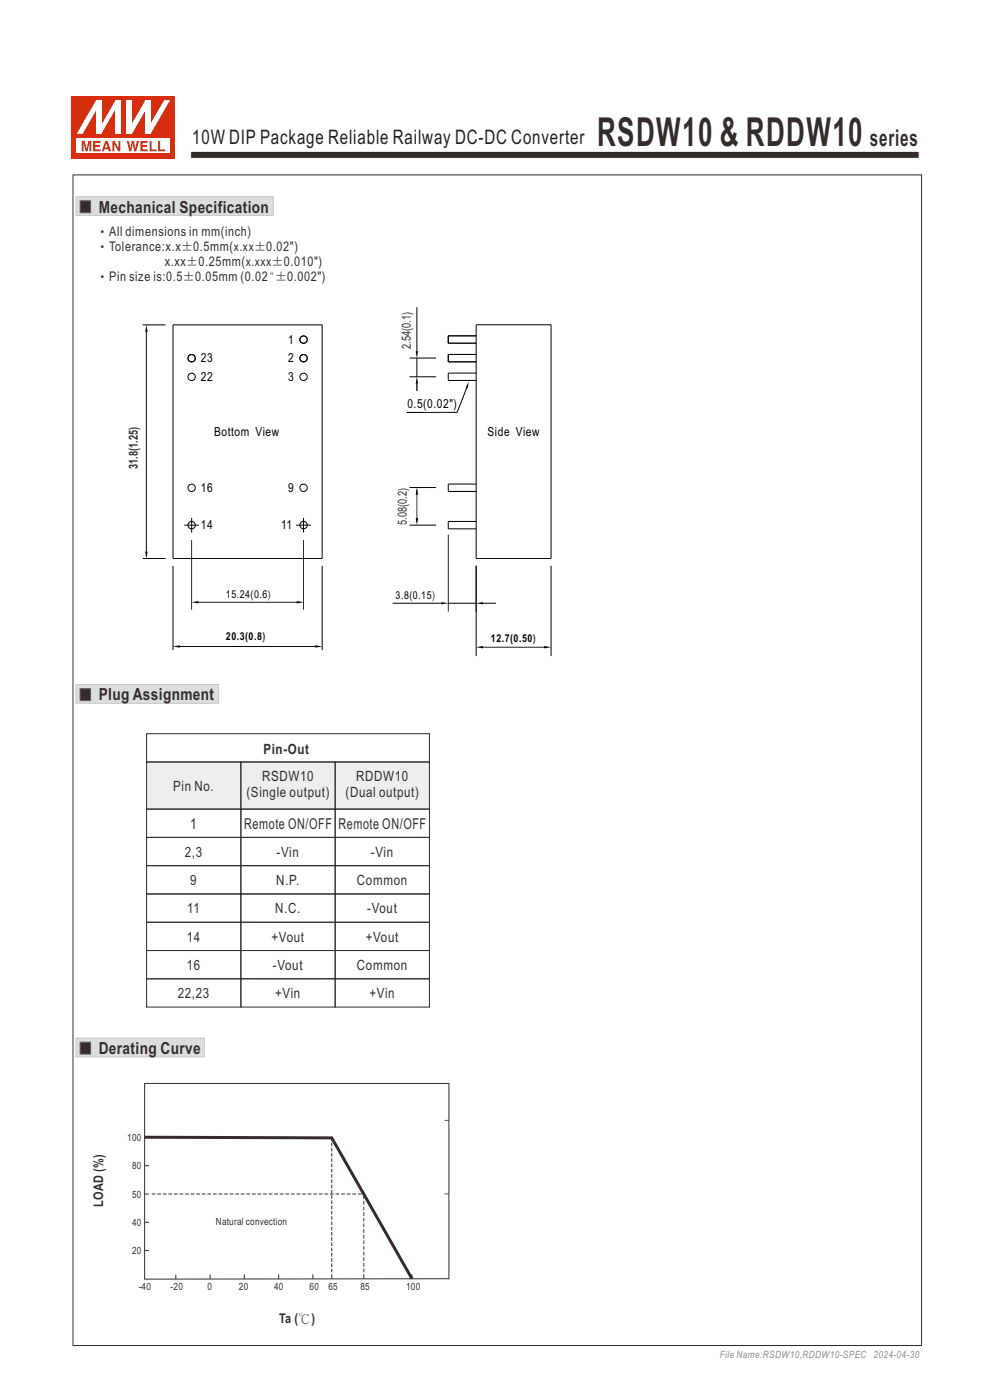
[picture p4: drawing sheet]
<svg xmlns="http://www.w3.org/2000/svg" width="210mm" height="297mm" viewBox="0 0 210 297" stroke-linecap="round" stroke-linejoin="round" font-family="sans-serif">
<path d="M40.4 32.1h154.6v1.5h-154.6z" fill-rule="evenodd" fill="#332c2b" stroke="#fefefe" stroke-width=".21"/>
<path d="M16.1 41.7h41.9v4h-41.9z" fill-rule="evenodd" fill="#dcdddd" stroke="#c9caca" stroke-width=".21"/>
<path d="M17 42.6h2.2v2.5h-2.2z" fill-rule="evenodd" fill="#332c2b" stroke="#5f5d5d" stroke-width=".21"/>
<g fill="none" stroke="#000" stroke-width=".21">
<path d="M30.3 68.9h4.8M31 70.2v47M36.7 68.9h31.6v49.6h-31.6zM86.9 79.9h5.6M86.9 76h5.6M88.4 65.2v9.4M88.4 76v3.9M101 68.9h15.9v49.6h-15.9zM101 71.2h-5.9v1.6h5.9M101 75.2h-5.9v1.6h5.9M101 79.2h-5.9v1.5h5.9M88.4 81.3v1.6"/>
<path d="M30.3 118.5h4.8M39.1 111.4h3.1M40.7 109.9v3.1M40.7 114.6v14.7M62.8 111.4h3.1M64.4 109.9v3.1M64.4 114.6v14.7M86.9 111.4h5.6M86.9 103.4h5.6M88.4 103.9v6.8M95.1 113.4v16.4M101 102.7h-5.9v1.6h5.9"/>
<path d="M101 110.6h-5.9v1.6h5.9M36.7 120v17.9M38 137.1h29.1M41.9 127.8h21.7M68.3 120v17.9M83.3 128h10.4M95.1 128h5.9M101 120v19.2M102.3 137.3h13.4M102.4 128h2.8M116.9 120v19.2"/>
<circle cx="40.6" cy="76" r=".78"/>
<circle cx="40.6" cy="79.9" r=".78"/>
<circle cx="64.4" cy="76" r=".78"/>
<circle cx="64.4" cy="79.9" r=".78"/>
<circle cx="64.4" cy="72" r=".78"/>
<circle cx="40.6" cy="111.4" r=".78"/>
<circle cx="40.6" cy="103.5" r=".78"/>
<circle cx="64.4" cy="111.4" r=".78"/>
<circle cx="64.4" cy="103.5" r=".78"/>
</g>
<g fill="#000">
<path d="M31 68.9l.3 1.5h-.5zM88.2 74.5h.5l-.3 1.5zM88.4 79.9l.3 1.5h-.5zM99.4 81l-.2 1.4-.4-.2zM30.8 117h.5l-.3 1.5zM88.4 103.4l.3 1.5h-.5zM88.2 109.9h.5l-.3 1.5zM36.7 137.1l1.5-.2v.5zM40.6 127.8l1.5-.3v.5zM62.9 127.5l1.5 .3-1.5 .2zM66.9 136.9l1.5 .2-1.5 .3zM93.6 127.7l1.5 .3-1.5 .2z"/>
<path d="M101 137.3l1.4-.2v.5zM101 128l1.4-.3v.5zM115.4 137.1l1.5 .2-1.5 .3z"/>
</g>
<path d="M16.1 145.2h30.3v4h-30.3z" fill-rule="evenodd" fill="#dcdddd" stroke="#c9caca" stroke-width=".21"/>
<path d="M17 146.1h2.2v2.5h-2.2z" fill-rule="evenodd" fill="#332c2b" stroke="#5f5d5d" stroke-width=".21"/>
<path d="M31.1 161.6h60v10h-60z" fill-rule="evenodd" fill="#eeeeef"/>
<g fill="none" stroke="#332c2b" stroke-width=".21">
<path d="M31.1 155.6h60v6h-60zM31.1 177.6h20v6h-20zM31.1 171.6h20v6h-20zM31.1 161.6h20v10h-20zM51.1 161.6h20v10h-20zM51.1 177.6h20v6h-20zM51.1 171.6h20v6h-20zM71.1 161.6h20v10h-20zM71.1 177.6h20v6h-20zM71.1 171.6h20v6h-20zM31.1 183.6h20v6h-20zM31.1 189.6h20v6h-20z"/>
<path d="M31.1 195.6h20v6h-20zM51.1 183.6h20v6h-20zM51.1 189.6h20v6h-20zM51.1 195.6h20v6h-20zM71.1 183.6h20v6h-20zM71.1 189.6h20v6h-20zM71.1 195.6h20v6h-20zM31.1 201.6h20v6h-20zM31.1 207.6h20v6h-20zM51.1 201.6h20v6h-20zM51.1 207.6h20v6h-20zM71.1 201.6h20v6h-20z"/>
<path d="M71.1 207.6h20v6h-20z"/>
</g>
<path d="M99 82.3l-2 5.2h-10.7" fill="none" stroke="#000" stroke-width=".21"/>
<path d="M15.2 20.4h22v13.2h-22z" fill-rule="evenodd" fill="#d62e0f"/>
<path d="M16.3 29.4h19.8v3.1h-19.8z" fill-rule="evenodd" fill="#fefefe"/>
<g fill="#d62e0f">
<path d="M26.9 29.9h.4l.4 1.6 .3-1.6h.4l.3 1.6 .3-1.6h.5l-.6 2.2h-.4l-.3-1.7-.3 1.7h-.4z" fill-rule="evenodd"/>
<path d="M29.8 29.9h1.5v.4h-1.1v.5h1v.3h-1v.6h1.1v.4h-1.5z" fill-rule="evenodd"/>
<path d="M31.7 29.9h.5v1.8h1v.4h-1.5z" fill-rule="evenodd"/>
<path d="M33.5 29.9h.5v1.8h1v.4h-1.5z" fill-rule="evenodd"/>
<path d="M17.3 29.9h.7l.4 1.7 .3-1.7h.7v2.2h-.4v-1.8l-.4 1.8h-.5l-.4-1.8v1.8h-.4z" fill-rule="evenodd"/>
<path d="M19.8 29.9h1.5v.4h-1.1v.5h1v.3h-1v.6h1.2v.4h-1.6z" fill-rule="evenodd"/>
<path d="M22.6 30.4l.2 .9h-.5zM22.3 29.9l-.7 2.2h.4l.2-.4h.7l.2 .4h.5l-.8-2.2z" fill-rule="evenodd"/>
<path d="M23.8 29.9h.5l.8 1.5v-1.5h.4v2.2h-.4l-.9-1.6v1.6h-.4z" fill-rule="evenodd"/>
</g>
<g fill="#fff">
<path d="M24.5 21.3h1.1v7.1h-1.1z" fill-rule="evenodd"/>
<path d="M24.5 21.3h1.1l-4.1 7.1h-1.1z" fill-rule="evenodd"/>
<path d="M20.4 21.3h1.1v7.1h-1.1z" fill-rule="evenodd"/>
<path d="M20.4 21.3h1.1v.3l-4 6.8h-1.2z" fill-rule="evenodd"/>
<path d="M30.8 21.3h1.1v7.1h-1.1z" fill-rule="evenodd"/>
<path d="M34.8 21.3h1.3l-4.2 7.1h-1v-.3z" fill-rule="evenodd"/>
<path d="M26.9 21.3h1.1v7.1h-1.1z" fill-rule="evenodd"/>
<path d="M30.8 21.3h1.1v.2l-3.9 6.9h-1.1v-.3z" fill-rule="evenodd"/>
</g>
<path d="M16.1 220.2h27.3v4h-27.3z" fill-rule="evenodd" fill="#dcdddd" stroke="#c9caca" stroke-width=".21"/>
<path d="M17 221.1h2.2v2.5h-2.2z" fill-rule="evenodd" fill="#332c2b" stroke="#5f5d5d" stroke-width=".21"/>
<g fill="none" stroke="#332c2b" stroke-width=".21">
<path d="M94.3 237.7h.9M30.7 253.3h.9M30.7 247.3h.9M30.7 241.3h.9M30.7 259.3h.9M94.3 253.3h.9M30.7 265.3h.9M37.3 270.4v1M44.6 270.4v.9M51.8 270.4v.9M59.1 270.4v.9M66.4 270.3v1"/>
<path d="M70.4 270.3v1M77.2 270.3v1M87.4 270.3v1M95.2 271.3l-64.5 .1v-41.6h64.5v41.6"/>
</g>
<path d="M32.2 253.3h44.9M70.4 269.9v-28.6M77.2 269.9v-16.6" fill="none" stroke="#332c2b" stroke-width=".21" stroke-dasharray=".8 .4" stroke-linecap="butt"/>
<path d="M30.7 241.3l39.7 .1 17 29.9" fill="none" stroke="#332c2b" stroke-width=".63" stroke-linecap="butt"/>
<path d="M15.5 37.1h180v248.3h-180z" fill="none" stroke="#332c2b" stroke-width=".21"/>
<text font-size="8.5" fill="#332c2b" x="126.7" y="31">RSDW10 &amp; RDDW10</text>
<text font-size="4.9" fill="#332c2b" x="184.5" y="31">series</text>
<text font-size="4.2" fill="#231f20" x="40.8" y="30.6">10W DIP Package Reliable Railway DC-DC Converter</text>
<g font-size="3.5" fill="#332c2b">
<text x="20.9" y="45.1">Mechanical Specification</text>
<text x="20.9" y="148.6">Plug Assignment</text>
<text x="20.9" y="223.6">Derating Curve</text>
</g>
<g font-size="3.2" fill="#332c2b">
<text x="40.3" y="175.8">1</text>
<text x="51.8" y="175.8">Remote ON/OFF</text>
<text x="71.8" y="175.8">Remote ON/OFF</text>
</g>
<g font-size="3" fill="#332c2b">
<text x="55.9" y="159.9">Pin-Out</text>
<text x="36.7" y="167.8">Pin No.</text>
<text x="55.6" y="165.7">RSDW10</text>
<text x="75.6" y="165.7">RDDW10</text>
<text x="52.3" y="169.1">(Single output)</text>
<text x="73.3" y="169.1">(Dual output)</text>
<text x="39.2" y="181.8">2,3</text>
<text x="58.7" y="181.8">-Vin</text>
<text x="78.7" y="181.8">-Vin</text>
<text x="40.4" y="187.8">9</text>
<text x="58.6" y="187.8">N.P.</text>
<text x="75.7" y="187.8">Common</text>
<text x="39.7" y="193.8">11</text>
<text x="58.4" y="193.8">N.C.</text>
<text x="77.9" y="193.8">-Vout</text>
<text x="39.6" y="199.8">14</text>
<text x="57.6" y="199.8">+Vout</text>
<text x="77.6" y="199.8">+Vout</text>
<text x="39.6" y="205.8">16</text>
<text x="57.9" y="205.8">-Vout</text>
<text x="75.7" y="205.8">Common</text>
<text x="37.7" y="211.8">22,23</text>
<text x="58.4" y="211.8">+Vin</text>
<text x="78.4" y="211.8">+Vin</text>
</g>
<g font-size="2.8" fill="#332c2b">
<text x="20.3" y="53.3">‧Tolerance:x.x±0.5mm(x.xx±0.02&quot;)</text>
<text x="20.4" y="50.1">‧All dimensions in mm(inch)</text>
<text x="20.3" y="59.7">‧Pin size is:0.5±0.05mm (0.02&quot;±0.002&quot;)</text>
<text x="34.9" y="56.5">x.xx±0.25mm(x.xxx±0.010&quot;)</text>
<text x="21.8" y="256.1" transform="rotate(-90 21.8 256.1)">LOAD (%)</text>
<text x="59.2" y="280.7">Ta (℃)</text>
</g>
<g font-size="2.6">
<text x="42.6" y="76.8">23</text>
<text x="61.1" y="76.8">2</text>
<text x="61.1" y="72.9">1</text>
<text x="42.6" y="80.8">22</text>
<text x="61.1" y="80.8">3</text>
<text x="86.4" y="86.5">0.5(0.02&quot;)</text>
<text x="45.4" y="92.5">Bottom View</text>
<text x="103.4" y="92.5">Side View</text>
<text x="42.6" y="104.4">16</text>
<text x="61.1" y="104.4">9</text>
<text x="42.6" y="112.3">14</text>
<text x="59.6" y="112.3">11</text>
</g>
<g font-size="2.6" fill="#332c2b">
<text x="87.2" y="74" transform="rotate(-90 87.2 74)">2.54(0.1)</text>
<text x="29.2" y="99.5" transform="rotate(-90 29.2 99.5)">31.8(1.25)</text>
<text x="86.3" y="111.4" transform="rotate(-90 86.3 111.4)">5.08(0.2)</text>
</g>
<g font-size="2.3">
<text x="47.9" y="126.8">15.24(0.6)</text>
<text x="83.9" y="127.1">3.8(0.15)</text>
<text x="47.9" y="135.8">20.3(0.8)</text>
<text x="104.1" y="136.2">12.7(0.50)</text>
</g>
<g font-size="2.1" fill="#332c2b">
<text x="27" y="242">100</text>
<text x="28" y="248">80</text>
<text x="28" y="254">50</text>
<text x="28" y="260">40</text>
<text x="45.8" y="259.9">Natural convection</text>
<text x="28" y="266">20</text>
<text x="29.4" y="273.6">-40</text>
<text x="36.2" y="273.6">-20</text>
<text x="44" y="273.6">0</text>
<text x="50.7" y="273.6">20</text>
<text x="58.2" y="273.6">40</text>
<text x="65.7" y="273.6">60</text>
<text x="69.7" y="273.6">65</text>
<text x="76.5" y="273.6">85</text>
<text x="86.2" y="273.6">100</text>
</g>
<text font-size="2.1" fill="#8b8b8c" x="152.7" y="288.1">File Name:RSDW10,RDDW10-SPEC 2024-04-30</text>
</svg>
